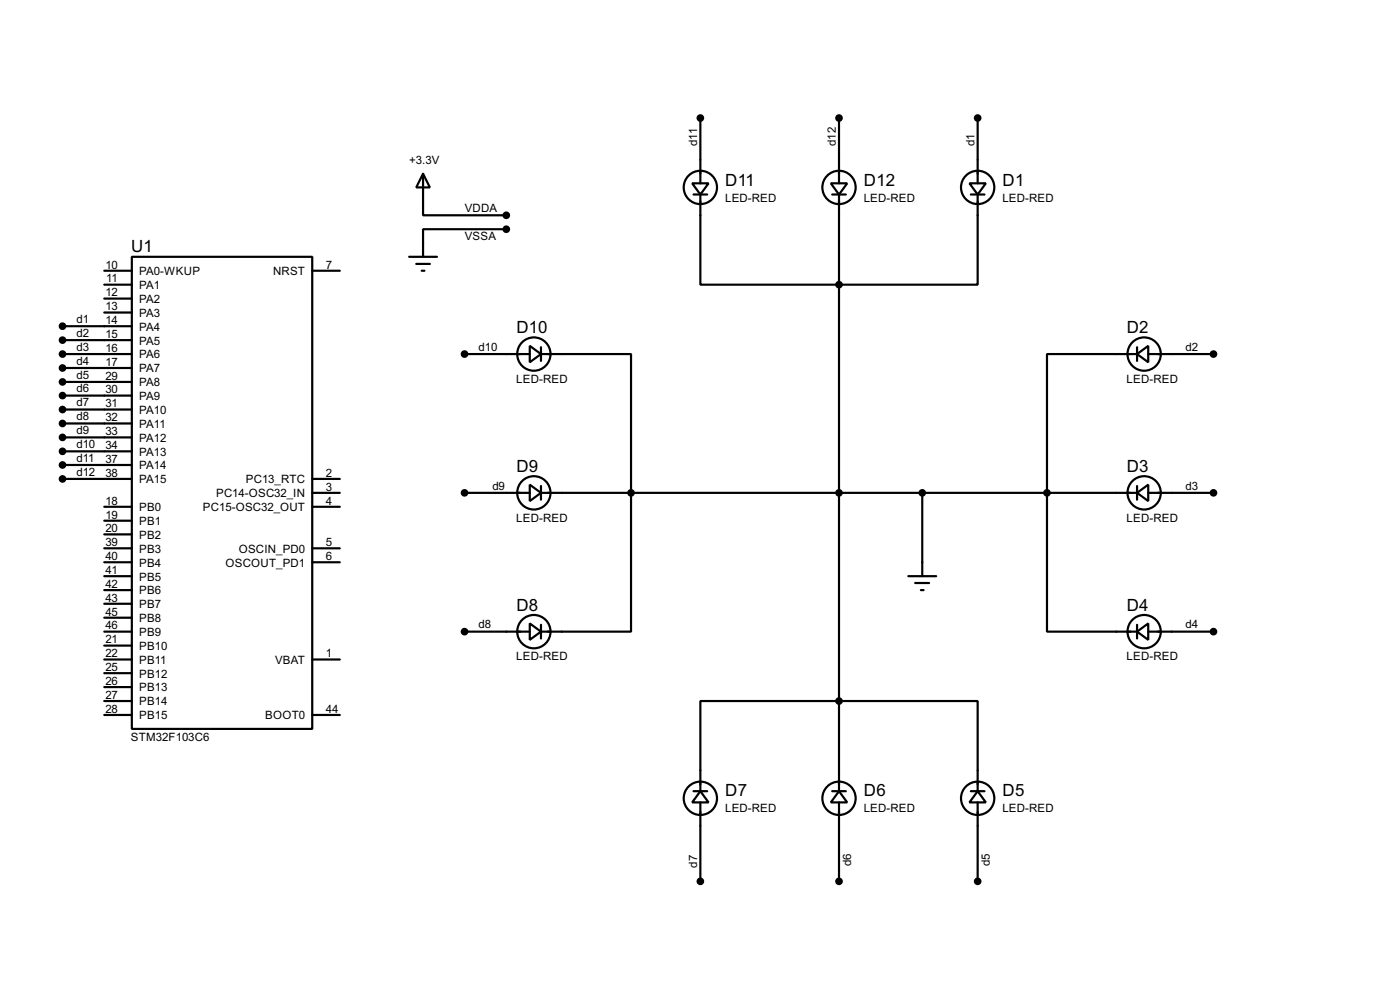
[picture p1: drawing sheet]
<svg xmlns="http://www.w3.org/2000/svg" width="256mm" height="180mm" viewBox="0 0 256 180" stroke-linecap="round" stroke-linejoin="round" font-family="sans-serif">
<g fill="none" stroke="#000" stroke-width=".4">
<path d="M77.5 31.8l1.3 2.5h-2.5zM77.5 31.8v7.6h15.3M126.8 33.6h3l-1.5 2zM127.1 35.6h2.5M128.3 35.6v16.5h50.8v-16.5M128.3 21.6v12M152.2 33.6h3l-1.5 2zM152.5 35.6h2.5M153.7 21.6v12M153.7 35.6v109.2M177.6 33.6h3l-1.5 2zM177.9 35.6h2.5"/>
<path d="M179.1 21.6v12M11.5 59.7h12.7M19.1 49.6h5.1M19.1 54.7h5.1M19.1 52.1h5.1M19.1 57.2h5.1M24.2 47h33v86.4h-33zM57.2 49.6h5.1M75 47h5.1M76.3 48.3h2.5M77.3 49.6h.5M92.8 42h-15.3v5"/>
<path d="M11.5 62.3h12.7M11.5 64.8h12.7M11.5 67.4h12.7M11.5 69.9h12.7M11.5 72.4h12.7M11.5 75h12.7M11.5 77.5h12.7M85.1 64.8h12M97.1 63.3l2 1.5-2 1.5zM99.1 64.8h16.5v50.8h-16.5M99.1 63.6v2.5M208.3 64.8l2.1-1.5v3z"/>
<path d="M208.3 64.8h-16.5v50.8h16.5M208.3 63.6v2.5M210.4 64.8h11.9M11.5 80.1h12.7M11.5 82.6h12.7M11.5 85.1h12.7M11.5 87.7h12.7M19.1 92.8h5.1M19.1 95.3h5.1M19.1 97.8h5.1M57.2 87.7h5.1M57.2 90.2h5.1"/>
<path d="M57.2 92.8h5.1M85.1 90.2h12M97.1 88.7l2 1.5-2 1.5zM99.1 90.2h109.2M99.1 89v2.5M169 90.2v15.3M208.3 90.2l2.1-1.5v3zM208.3 89v2.5M210.4 90.2h11.9M19.1 115.6h5.1M19.1 100.4h5.1M19.1 102.9h5.1"/>
<path d="M19.1 113.1h5.1M19.1 118.2h5.1M19.1 105.5h5.1M19.1 108h5.1M19.1 110.5h5.1M57.2 100.4h5.1M57.2 102.9h5.1M85.1 115.6h12M97.1 114.1l2 1.5-2 1.5zM99.1 114.4v2.5M166.4 105.5h5.1M167.7 106.7h2.5"/>
<path d="M168.7 108h.5M208.3 115.6l2.1-1.5v3zM208.3 114.4v2.5M210.4 115.6h11.9M19.1 130.9h5.1M19.1 120.7h5.1M19.1 123.2h5.1M19.1 125.8h5.1M19.1 128.3h5.1M57.2 130.9h5.1M57.2 120.7h5.1M127.1 144.8h2.5"/>
<path d="M128.3 144.8l1.5 2.1h-3zM128.3 144.8v-16.5h50.8v16.5M128.3 146.9v14.4M152.5 144.8h2.5M153.7 144.8l1.5 2.1h-3zM153.7 146.9v14.4M177.9 144.8h2.5M179.1 144.8l1.5 2.1h-3zM179.1 146.9v14.4"/>
<circle cx="128.3" cy="34.3" r="3.1"/>
<circle cx="153.7" cy="34.3" r="3.1"/>
<circle cx="179.1" cy="34.3" r="3.1"/>
<circle cx="97.8" cy="64.8" r="3.1"/>
<circle cx="209.6" cy="64.8" r="3.1"/>
<circle cx="97.8" cy="90.2" r="3.1"/>
<circle cx="209.6" cy="90.2" r="3.1"/>
<circle cx="97.8" cy="115.6" r="3.1"/>
<circle cx="209.6" cy="115.6" r="3.1"/>
<circle cx="128.3" cy="146.1" r="3.1"/>
<circle cx="153.7" cy="146.1" r="3.1"/>
<circle cx="179.1" cy="146.1" r="3.1"/>
</g>
<g fill="#000" stroke="#000" stroke-width=".4">
<circle cx="92.7" cy="39.4" r=".5"/>
<circle cx="128.3" cy="21.6" r=".5"/>
<circle cx="153.7" cy="21.6" r=".5"/>
<circle cx="179.1" cy="21.6" r=".5"/>
<circle cx="11.4" cy="59.7" r=".5"/>
<circle cx="92.7" cy="42" r=".5"/>
<circle cx="153.7" cy="52.1" r=".5"/>
<circle cx="11.4" cy="67.4" r=".5"/>
<circle cx="11.4" cy="69.9" r=".5"/>
<circle cx="11.4" cy="64.8" r=".5"/>
<circle cx="11.4" cy="77.5" r=".5"/>
<circle cx="11.4" cy="72.4" r=".5"/>
<circle cx="11.4" cy="62.3" r=".5"/>
<circle cx="11.4" cy="75" r=".5"/>
<circle cx="85.1" cy="64.8" r=".5"/>
<circle cx="222.3" cy="64.8" r=".5"/>
<circle cx="11.4" cy="82.6" r=".5"/>
<circle cx="11.4" cy="85.1" r=".5"/>
<circle cx="11.4" cy="87.7" r=".5"/>
<circle cx="11.4" cy="80.1" r=".5"/>
<circle cx="85.1" cy="90.2" r=".5"/>
<circle cx="115.6" cy="90.2" r=".5"/>
<circle cx="153.7" cy="90.2" r=".5"/>
<circle cx="168.9" cy="90.2" r=".5"/>
<circle cx="191.8" cy="90.2" r=".5"/>
<circle cx="222.3" cy="90.2" r=".5"/>
<circle cx="85.1" cy="115.6" r=".5"/>
<circle cx="222.3" cy="115.6" r=".5"/>
<circle cx="153.7" cy="128.3" r=".5"/>
<circle cx="128.3" cy="161.3" r=".5"/>
<circle cx="153.7" cy="161.3" r=".5"/>
<circle cx="179.1" cy="161.3" r=".5"/>
</g>
<g font-size="3.5">
<text x="132.9" y="34">D11</text>
<text x="158.3" y="34">D12</text>
<text x="183.7" y="34">D1</text>
<text x="24" y="46.2">U1</text>
<text x="94.6" y="61">D10</text>
<text x="206.4" y="61">D2</text>
<text x="94.6" y="86.4">D9</text>
<text x="206.4" y="86.4">D3</text>
<text x="94.6" y="111.8">D8</text>
<text x="206.4" y="111.8">D4</text>
<text x="132.9" y="145.8">D7</text>
<text x="158.3" y="145.8">D6</text>
<text x="183.7" y="145.8">D5</text>
</g>
<g font-size="2.4">
<text x="127.7" y="26.7" transform="rotate(-90 127.7 26.7)">d11</text>
<text x="153.1" y="26.7" transform="rotate(-90 153.1 26.7)">d12</text>
<text x="178.5" y="26.7" transform="rotate(-90 178.5 26.7)">d1</text>
<text x="75" y="30">+3.3V</text>
<text x="85.1" y="38.8">VDDA</text>
<text x="132.8" y="36.9">LED-RED</text>
<text x="158.2" y="36.9">LED-RED</text>
<text x="183.6" y="36.9">LED-RED</text>
<text x="85.1" y="43.9">VSSA</text>
<text x="19.3" y="49.2">10</text>
<text x="19.5" y="51.7">11</text>
<text x="25.5" y="50.4">PA0-WKUP</text>
<text x="25.5" y="52.9">PA1</text>
<text x="50" y="50.4">NRST</text>
<text x="59.7" y="49.2">7</text>
<text x="14" y="59.1">d1</text>
<text x="19.3" y="54.3">12</text>
<text x="19.3" y="56.8">13</text>
<text x="19.3" y="59.3">14</text>
<text x="25.5" y="55.4">PA2</text>
<text x="25.5" y="58">PA3</text>
<text x="14" y="61.7">d2</text>
<text x="14" y="64.2">d3</text>
<text x="19.3" y="61.9">15</text>
<text x="19.3" y="64.4">16</text>
<text x="25.5" y="60.5">PA4</text>
<text x="25.5" y="63.1">PA5</text>
<text x="25.5" y="65.6">PA6</text>
<text x="87.7" y="64.2">d10</text>
<text x="217.2" y="64.2">d2</text>
<text x="14" y="66.7">d4</text>
<text x="14" y="69.3">d5</text>
<text x="14" y="71.8">d6</text>
<text x="19.3" y="67">17</text>
<text x="19.3" y="69.5">29</text>
<text x="19.3" y="72">30</text>
<text x="25.5" y="68.1">PA7</text>
<text x="25.5" y="70.7">PA8</text>
<text x="94.6" y="70.1">LED-RED</text>
<text x="206.4" y="70.1">LED-RED</text>
<text x="14" y="74.4">d7</text>
<text x="14" y="76.9">d8</text>
<text x="19.3" y="74.6">31</text>
<text x="19.3" y="77.1">32</text>
<text x="25.5" y="73.2">PA9</text>
<text x="25.5" y="75.8">PA10</text>
<text x="14" y="79.5">d9</text>
<text x="14" y="82">d10</text>
<text x="19.3" y="79.7">33</text>
<text x="19.3" y="82.2">34</text>
<text x="25.5" y="78.3">PA11</text>
<text x="25.5" y="80.8">PA12</text>
<text x="25.5" y="83.4">PA13</text>
<text x="14" y="84.5">d11</text>
<text x="14" y="87.1">d12</text>
<text x="19.3" y="84.7">37</text>
<text x="19.3" y="87.3">38</text>
<text x="25.5" y="85.9">PA14</text>
<text x="25.5" y="88.5">PA15</text>
<text x="45" y="88.5">PC13_RTC</text>
<text x="59.7" y="87.3">2</text>
<text x="59.7" y="89.8">3</text>
<text x="90.2" y="89.6">d9</text>
<text x="217.2" y="89.6">d3</text>
<text x="19.3" y="92.4">18</text>
<text x="19.3" y="94.9">19</text>
<text x="25.5" y="93.6">PB0</text>
<text x="37.2" y="93.6">PC15-OSC32_OUT</text>
<text x="39.6" y="91">PC14-OSC32_IN</text>
<text x="59.7" y="92.4">4</text>
<text x="94.6" y="95.5">LED-RED</text>
<text x="206.4" y="95.5">LED-RED</text>
<text x="19.3" y="97.4">20</text>
<text x="19.3" y="100">39</text>
<text x="25.5" y="96.1">PB1</text>
<text x="25.5" y="98.6">PB2</text>
<text x="25.5" y="101.2">PB3</text>
<text x="43.7" y="101.2">OSCIN_PD0</text>
<text x="59.7" y="100">5</text>
<text x="19.3" y="102.5">40</text>
<text x="19.3" y="105.1">41</text>
<text x="19.3" y="107.6">42</text>
<text x="25.5" y="103.7">PB4</text>
<text x="25.5" y="106.3">PB5</text>
<text x="41.3" y="103.7">OSCOUT_PD1</text>
<text x="59.7" y="102.5">6</text>
<text x="19.3" y="112.7">45</text>
<text x="19.3" y="110.1">43</text>
<text x="25.5" y="113.9">PB8</text>
<text x="25.5" y="108.8">PB6</text>
<text x="25.5" y="111.3">PB7</text>
<text x="19.3" y="115.2">46</text>
<text x="19.3" y="117.8">21</text>
<text x="25.5" y="116.4">PB9</text>
<text x="25.5" y="119">PB10</text>
<text x="87.7" y="115">d8</text>
<text x="217.2" y="115">d4</text>
<text x="19.3" y="120.3">22</text>
<text x="19.3" y="122.8">25</text>
<text x="19.3" y="125.4">26</text>
<text x="25.5" y="121.5">PB11</text>
<text x="25.5" y="124">PB12</text>
<text x="50.4" y="121.5">VBAT</text>
<text x="59.7" y="120.3">1</text>
<text x="94.6" y="120.9">LED-RED</text>
<text x="206.4" y="120.9">LED-RED</text>
<text x="19.3" y="127.9">27</text>
<text x="19.3" y="130.5">28</text>
<text x="25.5" y="126.6">PB13</text>
<text x="25.5" y="129.1">PB14</text>
<text x="25.5" y="131.7">PB15</text>
<text x="48.6" y="131.7">BOOT0</text>
<text x="59.7" y="130.5">44</text>
<text x="24" y="135.6">STM32F103C6</text>
<text x="132.8" y="148.7">LED-RED</text>
<text x="158.2" y="148.7">LED-RED</text>
<text x="183.6" y="148.7">LED-RED</text>
<text x="127.7" y="158.8" transform="rotate(-90 127.7 158.8)">d7</text>
<text x="155.9" y="158.6" transform="rotate(-90 155.9 158.6)">d6</text>
<text x="181.3" y="158.6" transform="rotate(-90 181.3 158.6)">d5</text>
</g>
</svg>
